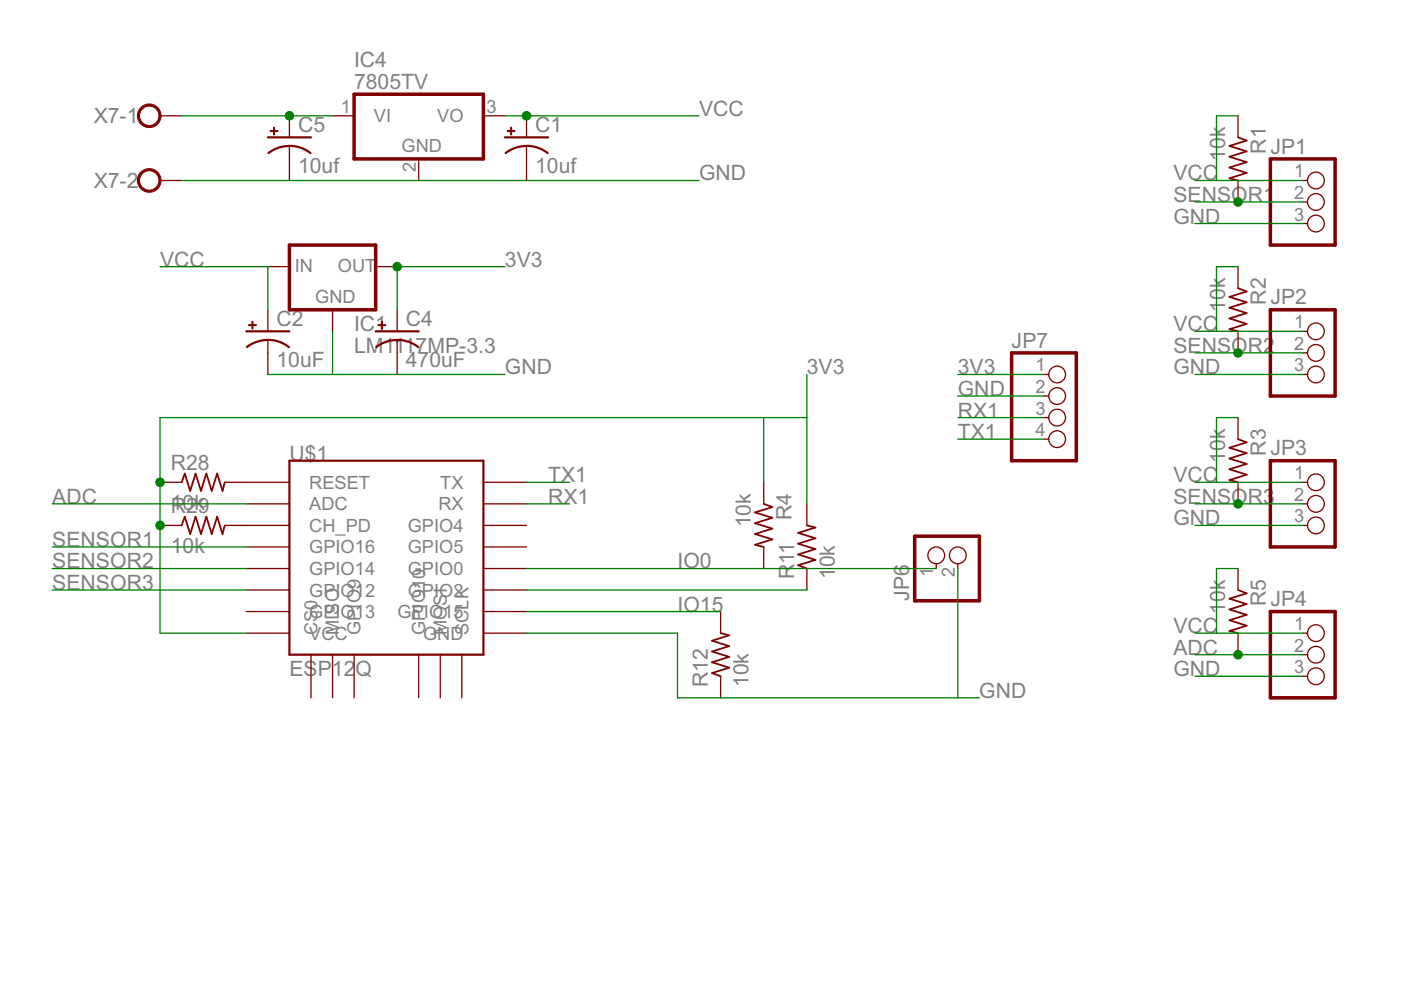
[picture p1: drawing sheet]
<svg xmlns="http://www.w3.org/2000/svg" width="297mm" height="210mm" viewBox="0 0 297 210" stroke-linecap="round" stroke-linejoin="round" font-family="sans-serif">
<g fill="none" stroke="#800000" stroke-width=".47">
<path d="M56.8 29.1h9.1M61.4 30.9l2 .3 1.3 .5 1.1 .7M61.4 30.9l-2.1 .3-1.2 .5-1.2 .7M107.1 29.1h9.1M111.6 30.9l2.1 .3 1.3 .5 1.1 .7M111.6 30.9l-2 .3-1.2 .5-1.2 .7M52.2 70.3h9.2M56.8 72.1l1.3 .1 1.4 .4 1.8 1M56.8 72.1l-1.4 .1-1.3 .4-1.8 1M79.7 70.3h9.1M84.2 72.1l1.4 .1 1.3 .4 1.8 1M84.2 72.1l-1.4 .1-1.2 .4-1.8 1"/>
<path d="M61.4 97.7h41.1v41.1h-41.1z"/>
</g>
<g fill="none" stroke="#800000" stroke-width=".28">
<path d="M33.9 24.6h4.6M33.9 38.3h4.6M61.4 24.6v4.5M61.4 30.9v7.4M70.5 24.6h4.6M88.8 33.7v4.6M102.5 24.6h4.6M111.6 24.6v4.5M111.6 30.9v7.4M262.5 24.6v4.5M262.5 38.3v4.5M276.2 38.3h1"/>
<path d="M56.8 56.5h4.6M79.7 56.5h4.5M262.5 56.5v4.6M276.2 42.8h1M276.2 47.4h1M56.8 65.7v4.6M56.8 72.1v7.3M70.5 65.7v4.6M84.2 65.7v4.6M84.2 72.1v7.3M221.3 79.4h1.1M262.5 70.3v4.5"/>
<path d="M276.2 79.4h1M276.2 70.3h1M276.2 74.8h1M221.3 84h1.1M221.3 88.5h1.1M221.3 93.1h1.1M262.5 88.5v4.6M33.9 102.3h4.6M33.9 111.4h4.6M47.6 102.3h13.8M47.6 111.4h13.8M52.2 106.8h9.2"/>
<path d="M52.2 116h9.2M102.5 102.3h9.1M102.5 106.8h9.1M102.5 111.4h9.1M102.5 116h9.1M161.9 102.3v4.5M161.9 116v4.5M171.1 106.8v4.6M198.5 119.5v1M203.1 119.5v1M262.5 102.3v4.5M276.2 102.3h1"/>
<path d="M276.2 106.8h1M276.2 111.4h1M52.2 120.5h9.2M52.2 125.1h9.2M52.2 129.7h9.2M52.2 134.2h9.2M65.9 138.8v9.2M70.5 138.8v9.2M75.1 138.8v9.2M88.8 138.8v9.2M93.3 138.8v9.2M97.9 138.8v9.2"/>
<path d="M102.5 120.5h9.1M102.5 125.1h9.1M102.5 129.7h9.1M102.5 134.2h9.1M152.8 129.7v4.5M171.1 120.5v4.6M262.5 120.5v4.6M262.5 134.2v4.6M276.2 134.2h1M276.2 138.8h1M152.8 143.4v4.6M276.2 143.4h1"/>
<circle cx="279" cy="38.3" r="1.78"/>
<circle cx="279" cy="42.8" r="1.78"/>
<circle cx="279" cy="47.4" r="1.78"/>
<circle cx="224.1" cy="79.4" r="1.78"/>
<circle cx="279" cy="70.3" r="1.78"/>
<circle cx="279" cy="79.4" r="1.78"/>
<circle cx="279" cy="74.8" r="1.78"/>
<circle cx="224.1" cy="93.1" r="1.78"/>
<circle cx="224.1" cy="88.5" r="1.78"/>
<circle cx="224.1" cy="84" r="1.78"/>
<circle cx="198.5" cy="117.8" r="1.78"/>
<circle cx="203.1" cy="117.8" r="1.78"/>
<circle cx="279" cy="106.8" r="1.78"/>
<circle cx="279" cy="102.3" r="1.78"/>
<circle cx="279" cy="111.4" r="1.78"/>
<circle cx="279" cy="138.8" r="1.78"/>
<circle cx="279" cy="134.2" r="1.78"/>
<circle cx="279" cy="143.4" r="1.78"/>
</g>
<path d="M262.5 29.1l1.8 .7-3.6 1.1 3.6 1.2-3.6 1.1 3.6 1.2-3.6 1.1 3.6 1.2-3.6 1.1 1.8 .5M262.5 61.1l1.8 .7-3.6 1.1 3.6 1.2-3.6 1.1 3.6 1.2-3.6 1.1 3.6 1.2-3.6 1.1 1.8 .5M262.5 93.1l1.8 .7-3.6 1.1 3.6 1.2-3.6 1.1 3.6 1.2-3.6 1.1 3.6 1.1-3.6 1.2 1.8 .5M38.5 102.3l.7-1.9 1.1 3.7 1.2-3.7 1.1 3.7 1.2-3.7 1.1 3.7 1.1-3.7 1.2 3.7 .4-1.8M38.5 111.4l.7-1.8 1.1 3.6 1.2-3.6 1.1 3.6 1.2-3.6 1.1 3.6 1.1-3.6 1.2 3.6 .4-1.8M161.9 106.8l1.8 .7-3.6 1.1 3.6 1.2-3.6 1.1 3.6 1.2-3.6 1.1 3.6 1.2-3.6 1.1 1.8 .5M171.1 111.4l1.8 .4-3.7 1.2 3.7 1.1-3.7 1.2 3.7 1.1-3.7 1.2 3.7 1.1-3.7 1.1 1.9 .7M152.8 134.2l1.8 .5-3.6 1.1 3.6 1.2-3.6 1.1 3.6 1.2-3.6 1.1 3.6 1.2-3.6 1.1 1.8 .7M262.5 125.1l1.8 .7-3.6 1.1 3.6 1.2-3.6 1.1 3.6 1.2-3.6 1.1 3.6 1.2-3.6 1.1 1.8 .4" fill="none" stroke="#800000" stroke-width=".38"/>
<path d="M75.1 20h27.4v13.7h-27.4zM269.3 33.7h13.8v18.3h-13.8zM61.4 52h18.3v13.7h-18.3zM214.5 74.8h13.7v22.9h-13.7zM269.3 65.7h13.8v18.3h-13.8zM269.3 97.7h13.8v18.3h-13.8zM193.9 113.7h13.7v13.7h-13.7zM269.3 129.7h13.8v18.3h-13.8z" fill="none" stroke="#800000" stroke-width=".74"/>
<g fill="#800000" stroke="#800000" stroke-width=".21">
<path d="M52.7 68.8h1.6v.2h-1.6z"/>
<path d="M53.4 68.1h.2v1.6h-.2z"/>
<path d="M80.2 68.8h1.6v.2h-1.6z"/>
<path d="M80.9 68.1h.2v1.6h-.2z"/>
<path d="M57.3 27.7h1.6v.2h-1.6z"/>
<path d="M58 27h.2v1.6h-.2z"/>
<path d="M107.6 27.7h1.6v.2h-1.6z"/>
<path d="M108.3 27h.2v1.6h-.2z"/>
</g>
<g fill="#800000" stroke="#800000" stroke-width=".21">
<path d="M29.8 22.8a2.51 2.51 0 0 1 4 .5 2.51 2.51 0 0 1-1.5 3.7 2.51 2.51 0 0 1-3.2-2.4h.5a2.06 2.06 0 0 1 3-1.8 2.06 2.06 0 0 1 .2 3.5 2.06 2.06 0 0 1-3.2-1.4v-.3h-.5a2.64 2.64 0 0 1 .7-1.8z" fill-rule="evenodd"/>
<path d="M29.8 36.5a2.51 2.51 0 0 1 4 .5 2.51 2.51 0 0 1-1.5 3.7 2.51 2.51 0 0 1-3.2-2.4h.5a2.06 2.06 0 0 1 3-1.8 2.06 2.06 0 0 1 .2 3.5 2.06 2.06 0 0 1-3.2-1.3v-.4h-.5a2.53 2.53 0 0 1 .7-1.8z" fill-rule="evenodd"/>
</g>
<g fill="none" stroke="#008000" stroke-width=".28">
<path d="M38.5 38.3h109.7M38.5 24.6h32M107.1 24.6h41.1M253.3 38.3h22.9M262.5 24.6h-4.6v13.7M33.9 56.5h22.9v9.2M107.1 56.5h-22.9v9.2M253.3 47.4h22.9M253.3 42.8h22.9M262.5 56.5h-4.6v13.8M56.8 79.4h50.3M70.5 70.3v9.1"/>
<path d="M171.1 79.4v27.4M203.1 79.4h18.2M253.3 79.4h22.9M253.3 70.3h22.9M253.3 74.8h22.9M161.9 88.5v13.8M171.1 88.5h-137.2v45.7h18.3M203.1 88.5h18.2M203.1 84h18.2M203.1 93.1h18.2M262.5 88.5h-4.6v13.8M11.1 106.8h41.1"/>
<path d="M11.1 116h41.1M111.6 102.3h9.2M111.6 106.8h9.2M253.3 111.4h22.9M253.3 102.3h22.9M253.3 106.8h22.9M11.1 120.5h41.1M11.1 125.1h41.1M111.6 120.5h86.9M111.6 125.1h59.5M111.6 129.7h41.2M111.6 134.2h32v13.8h64"/>
<path d="M203.1 120.5v27.5M253.3 134.2h22.9M253.3 138.8h22.9M262.5 120.5h-4.6v13.7M253.3 143.4h22.9"/>
</g>
<g fill="#008000" stroke="#008000" stroke-width=".21">
<circle cx="33.9" cy="111.4" r=".91"/>
<circle cx="33.9" cy="102.3" r=".91"/>
<circle cx="84.2" cy="56.5" r=".91"/>
<circle cx="111.6" cy="24.6" r=".91"/>
<circle cx="262.5" cy="138.8" r=".91"/>
<circle cx="262.5" cy="42.8" r=".91"/>
<circle cx="262.5" cy="74.8" r=".91"/>
<circle cx="262.5" cy="106.8" r=".91"/>
<circle cx="61.4" cy="24.6" r=".91"/>
</g>
<g font-size="5" fill="#808080">
<text x="75.1" y="14.3">IC4</text>
<text x="75.1" y="18.8">7805TV</text>
<text x="19.9" y="26.1">X7-1</text>
<text x="63.2" y="28">C5</text>
<text x="113.5" y="28">C1</text>
<text x="148.2" y="24.5">VCC</text>
<text x="259.7" y="34.1" transform="rotate(-90 259.7 34.1)">10k</text>
<text x="268.4" y="32.6" transform="rotate(-90 268.4 32.6)">R1</text>
<text x="269.3" y="32.5">JP1</text>
<text x="19.9" y="39.9">X7-2</text>
<text x="63.2" y="36.7">10uf</text>
<text x="113.5" y="36.7">10uf</text>
<text x="148.2" y="38.3">GND</text>
<text x="248.8" y="38.3">VCC</text>
<text x="248.8" y="47.4">GND</text>
<text x="248.8" y="42.8">SENSOR1</text>
<text x="33.9" y="56.5">VCC</text>
<text x="107.1" y="56.5">3V3</text>
<text x="268.4" y="64.6" transform="rotate(-90 268.4 64.6)">R2</text>
<text x="269.3" y="64.5">JP2</text>
<text x="58.6" y="69.1">C2</text>
<text x="75.1" y="70.3">IC1</text>
<text x="86" y="69.1">C4</text>
<text x="248.8" y="70.3">VCC</text>
<text x="259.7" y="66.1" transform="rotate(-90 259.7 66.1)">10k</text>
<text x="58.6" y="77.8">10uF</text>
<text x="75.1" y="74.8">LM1117MP-3.3</text>
<text x="86" y="77.8">470uF</text>
<text x="214.5" y="73.7">JP7</text>
<text x="248.8" y="74.8">SENSOR2</text>
<text x="107.1" y="79.4">GND</text>
<text x="171.1" y="79.4">3V3</text>
<text x="203.1" y="79.4">3V3</text>
<text x="203.1" y="84">GND</text>
<text x="248.8" y="79.4">GND</text>
<text x="203.1" y="88.5">RX1</text>
<text x="203.1" y="93.1">TX1</text>
<text x="36.2" y="99.6">R28</text>
<text x="61.4" y="97.7">U$1</text>
<text x="259.7" y="98.1" transform="rotate(-90 259.7 98.1)">10k</text>
<text x="268.4" y="96.6" transform="rotate(-90 268.4 96.6)">R3</text>
<text x="269.3" y="96.5">JP3</text>
<text x="11.1" y="106.8">ADC</text>
<text x="116.2" y="102.3">TX1</text>
<text x="116.2" y="106.8">RX1</text>
<text x="248.8" y="102.3">VCC</text>
<text x="248.8" y="106.8">SENSOR3</text>
<text x="36.2" y="108.2">10k</text>
<text x="36.2" y="108.7">R29</text>
<text x="159.2" y="111.8" transform="rotate(-90 159.2 111.8)">10k</text>
<text x="167.8" y="110.3" transform="rotate(-90 167.8 110.3)">R4</text>
<text x="248.8" y="111.4">GND</text>
<text x="11.1" y="116">SENSOR1</text>
<text x="36.2" y="117.3">10k</text>
<text x="168.4" y="119.6" transform="rotate(-90 168.4 119.6)">11</text>
<text x="11.1" y="120.5">SENSOR2</text>
<text x="11.1" y="125.1">SENSOR3</text>
<text x="143.6" y="120.5">IO0</text>
<text x="168.4" y="122.8" transform="rotate(-90 168.4 122.8)">R</text>
<text x="177" y="122.8" transform="rotate(-90 177 122.8)">1</text>
<text x="177" y="120.3" transform="rotate(-90 177 120.3)">0k</text>
<text x="143.6" y="129.7">IO15</text>
<text x="192.8" y="127.4" transform="rotate(-90 192.8 127.4)">JP6</text>
<text x="259.7" y="130.1" transform="rotate(-90 259.7 130.1)">10k</text>
<text x="268.4" y="128.6" transform="rotate(-90 268.4 128.6)">R5</text>
<text x="269.3" y="128.5">JP4</text>
<text x="248.8" y="134.2">VCC</text>
<text x="61.4" y="143.4">ES</text>
<text x="67.4" y="143.4">P12</text>
<text x="75.4" y="143.4">Q</text>
<text x="248.8" y="143.4">GND</text>
<text x="248.8" y="138.8">ADC</text>
<text x="150.1" y="145.7" transform="rotate(-90 150.1 145.7)">R12</text>
<text x="158.7" y="145.7" transform="rotate(-90 158.7 145.7)">10k</text>
<text x="207.6" y="148">GND</text>
</g>
<g font-size="4.3" fill="#808080">
<text x="72.3" y="23.9">1</text>
<text x="103.1" y="23.9">3</text>
<text x="79.3" y="25.9">VI</text>
<text x="92.7" y="25.9">VO</text>
<text x="85.1" y="32.3">GND</text>
<text x="88.1" y="36.5" transform="rotate(-90 88.1 36.5)">2</text>
<text x="274.4" y="37.6">1</text>
<text x="274.4" y="42.2">2</text>
<text x="274.4" y="46.8">3</text>
<text x="62.5" y="57.7">IN</text>
<text x="71.6" y="57.7">OUT</text>
<text x="66.8" y="64.3">GND</text>
<text x="274.4" y="69.6">1</text>
<text x="274.4" y="74.2">2</text>
<text x="219.6" y="78.8">1</text>
<text x="219.6" y="83.3">2</text>
<text x="274.4" y="78.8">3</text>
<text x="219.6" y="87.9">3</text>
<text x="219.6" y="92.5">4</text>
<text x="274.4" y="101.6">1</text>
<text x="65.6" y="103.6">RESET</text>
<text x="93.4" y="103.6">TX</text>
<text x="274.4" y="106.2">2</text>
<text x="65.6" y="108.2">ADC</text>
<text x="65.6" y="112.8">CH_PD</text>
<text x="86.5" y="112.8">GPIO4</text>
<text x="92.9" y="108.2">RX</text>
<text x="274.4" y="110.8">3</text>
<text x="65.6" y="117.3">GPIO16</text>
<text x="86.5" y="117.3">GPIO5</text>
<text x="65.6" y="121.9">GPIO14</text>
<text x="86.5" y="121.9">GPIO0</text>
<text x="197.9" y="122.3" transform="rotate(-90 197.9 122.3)">1</text>
<text x="202.4" y="122.3" transform="rotate(-90 202.4 122.3)">2</text>
<text x="65.6" y="126.5">GPIO12</text>
<text x="65.6" y="131">GPIO13</text>
<text x="84.3" y="131.1">GPIO15</text>
<text x="86.5" y="126.5">GPIO2</text>
<text x="65.6" y="135.6">VCC</text>
<text x="67.3" y="134.6" transform="rotate(-90 67.3 134.6)">CS0</text>
<text x="71.9" y="134.6" transform="rotate(-90 71.9 134.6)">MISO</text>
<text x="76.4" y="134.6" transform="rotate(-90 76.4 134.6)">GPIO9</text>
<text x="89.7" y="135.6">GND</text>
<text x="90.2" y="134.6" transform="rotate(-90 90.2 134.6)">GPIO10</text>
<text x="94.7" y="134.6" transform="rotate(-90 94.7 134.6)">MOSI</text>
<text x="99.3" y="134.6" transform="rotate(-90 99.3 134.6)">SCLK</text>
<text x="274.4" y="133.6">1</text>
<text x="274.4" y="138.2">2</text>
<text x="274.4" y="142.7">3</text>
</g>
</svg>
